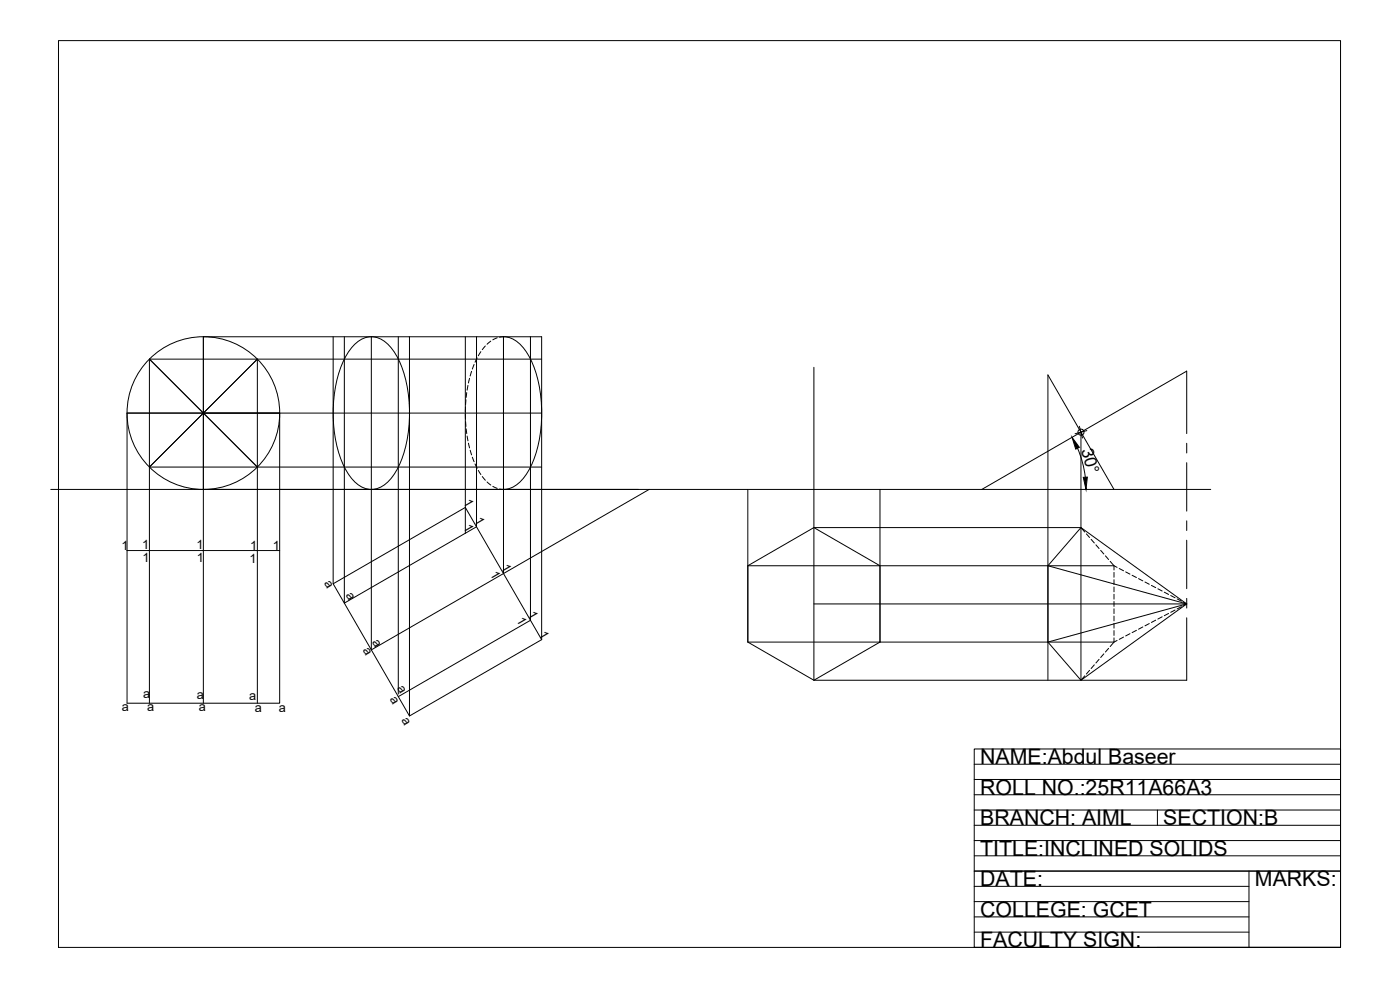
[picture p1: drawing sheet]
<svg xmlns="http://www.w3.org/2000/svg" width="420mm" height="297mm" viewBox="0 0 420 297" stroke-linecap="round" stroke-linejoin="round" font-family="sans-serif">
<!-- layer: 0 -->
<g fill="none" stroke="#000" stroke-width=".3">
<path d="M17.6 12.2h384.7v272.1h-384.7zM61 101v110M100 101v74.2M103.3 101v80l39.7-22.9v-57.1M106.3 103.5a6.7 6.7 0 0 1 10.3 0 27.3 27.3 0 0 1 6.1 16.1 37 37 0 0 1-4.3 22.6 8.1 8.1 0 0 1-8.1 4.5 11.6 11.6 0 0 1-7.3-7.3 40.7 40.7 0 0 1 .7-32.4zM111.4 101v94l39.7-22.9M119.5 101v107.2M122.9 101v113.8M139.7 101v59.1M139.8 120l-.1 1.4M140.1 117.8l-.2 1.4M140.4 115.6l-.2 1.5"/>
<path d="M140.9 113.5l-.3 1.4M141.5 111.4l-.4 1.4M142.3 109.4l-.5 1.3M143.2 107.4l-.6 1.3M144.3 105.5l-.8 1.2M145.7 103.8l-1 1.1M147.3 102.4l-1.1 .9M149.2 101.4l-1.3 .6M151.1 101l-1.2 .2M151.1 101v45.8v-45.8v22.9M151.1 101v71.1M151.1 101a9.6 9.6 0 0 1 7.7 6 40.2 40.2 0 0 1 0 33.9 9.6 9.6 0 0 1-7.7 5.9l-1.2-.1"/>
<path d="M159.2 101v85M162.6 101v90.9M356.1 111.4v18.7M83.9 123.9v41.3h-45.8M83.9 123.9h-45.8v87.1h45.8v-45.8M139.7 124.3v1.5M139.7 122.1v1.5M139.7 126.5l.1 1.4M139.9 128.7l.2 1.4M140.2 130.8l.2 1.5M140.6 133l.3 1.4M141.1 135.1l.4 1.4"/>
<path d="M141.8 137.2l.5 1.3M142.6 139.2l.6 1.3M323.4 134.5l1.5 4.2 .8 4.5M323.9 127.9l1 3.5M324.4 129.7v74.4h-80.1M326.2 129.2l-3.6 .9M356.1 133v2.9M356.1 138.8v14.6M15.2 146.8h348.2M44.8 140.1l32.4-32.3v103.2M77.2 140.1l-32.4-32.3v103.2M143.5 141.1l.8 1.3"/>
<path d="M144.7 143l1 1.1M146.2 144.6l1.1 .9M147.9 145.9l1.3 .6M194.8 146.8l-43.7 25.3M244.3 158.3h80.1M324.4 158.3l-9.9 11.4v23l9.9 11.4 1.2-1.3M324.4 158.3l31.7 22.9h-111.8M324.4 158.3l1.2 1.3M334.3 146.8l-19.8-34.3v91.6M356.1 156.3v2.9M100 175.2l22.9 39.6 39.7-22.9M100 175.2l39.7-22.9 22.9 39.6"/>
<path d="M224.4 169.7h109.9l1 .5M314.5 169.7l41.6 11.5-41.6 11.5M326 160.2l1 1.1M327.5 161.8l.9 1.1M328.9 163.5l.9 1.1M330.3 165.1l1 1.1M331.8 166.8l.9 1.1M333.2 168.4l1.1 1.3v1.3M334.3 171.7v1.5M334.3 173.9v1.5M334.3 176.1v1.5M334.3 178.3v1.5"/>
<path d="M335.9 170.6l1.3 .7M337.8 171.6l1.3 .7M339.8 172.6l1.3 .7M341.7 173.6l1.3 .7M343.6 174.6l1.3 .7M345.6 175.6l1.2 .7M347.5 176.7l1.3 .6M349.4 177.7l1.3 .7M351.4 178.7l1.2 .7M353.3 179.7l1.3 .7M356.1 162.1v14.5M356.1 179.5v2.9"/>
<path d="M159.2 186.1l-39.7 22.9M328.4 199.5l-.9 1.1M329.8 197.8l-.9 1.1M331.3 196.2l-1 1.1M332.7 194.5l-.9 1.1M334.3 191.4v1.3l-1.1 1.3M334.3 180.5v1.4M334.3 182.7v1.4M334.3 184.8v1.5M334.3 187v1.5M334.3 189.2v1.5M335.3 192.2l-1 .5h-109.9"/>
<path d="M337.2 191.1l-1.3 .7M339.1 190.1l-1.3 .7M341.1 189.1l-1.3 .7M343 188.1l-1.3 .7M344.9 187.1l-1.3 .7M346.8 186.1l-1.2 .7M348.8 185.1l-1.3 .6M350.7 184.1l-1.3 .6M352.6 183l-1.2 .7M354.6 182l-1.3 .7M355.2 180.7l.9 .5M356.1 181.2l-31.7 22.9h31.7v-18.7"/>
<path d="M356.1 181.2l-.9 .5M327 201.1l-1 1.1M292.4 238.5h109.9M292.4 233.9h109.9M292.4 229.3h109.9M292.4 256.8h109.9M292.4 252.2h109.9M292.4 247.6h109.9M292.4 243h109.9M347.4 243v4.6M292.4 279.7h82.4M292.4 275.1h82.4"/>
<path d="M292.4 270.5h82.4M292.4 265.9h82.4M292.4 261.4h109.9M374.8 261.4v22.9M292.4 284.3h109.9h-109.9v-59.6h109.9v59.6h-54.9"/>
<circle cx="61" cy="123.9" r="22.9"/>
<circle cx="324.4" cy="129.7" r=".92"/>
</g>
<!-- layer: Thin -->
<path d="M44.8 107.8h117.8M61 101h101.6M61 123.9h101.6M44.8 140.1h117.8M61 146.8h130.6" fill="none" stroke="#000" stroke-width=".3"/>
<!-- layer: hidets -->
<path d="M244.3 110.2v93.9M356.1 111.4l-61.4 35.4M224.4 146.8v45.9M264.1 146.8v45.9M224.4 169.7l19.9-11.4 19.8 11.4v23l-19.8 11.4-19.9-11.4z" fill="none" stroke="#000" stroke-width=".3"/>
<!-- layer: 0 -->
<path d="M321.7 131.2l2.2 3-1.1 .6zM325.1 143.2h1.2l-.4 3.6z" fill="#000" stroke="#000" stroke-width=".3"/>
<g font-size="6.4">
<text x="294.2" y="229.2">NAME:Abdul Baseer</text>
<text x="294.2" y="238.5">ROLL NO.:25R11A66A3</text>
<text x="294.2" y="247.6">BRANCH: AIML</text>
<text x="349.1" y="247.6">SECTION:B</text>
<text x="294.2" y="256.8">TITLE:INCLINED SOLIDS</text>
<text x="294.2" y="265.9">DATE:</text>
<text x="376.6" y="265.9">MARKS:</text>
<text x="294.2" y="275.1">COLLEGE: GCET</text>
<text x="294.2" y="284.3">FACULTY SIGN:</text>
</g>
<text font-size="5.1" x="324.5" y="134.9" transform="rotate(75 324.5 134.9)">30°</text>
<g font-size="3.8">
<text x="139" y="150.7" transform="rotate(60 139 150.7)">1</text>
<text x="139" y="158" transform="rotate(60 139 158)">1</text>
<text x="142.3" y="156" transform="rotate(60 142.3 156)">1</text>
<text x="36.5" y="165">1</text>
<text x="42.7" y="164.8">1</text>
<text x="58.9" y="164.8">1</text>
<text x="75" y="164.9">1</text>
<text x="81.9" y="165.1">1</text>
<text x="42.8" y="168.6">1</text>
<text x="59.1" y="168.8">1</text>
<text x="74.9" y="168.9">1</text>
<text x="147" y="172.2" transform="rotate(60 147 172.2)">1</text>
<text x="150.4" y="170.1" transform="rotate(60 150.4 170.1)">1</text>
<text x="97.2" y="175" transform="rotate(60 97.2 175)">a</text>
<text x="103.7" y="178.6" transform="rotate(60 103.7 178.6)">a</text>
<text x="154.9" y="185.9" transform="rotate(60 154.9 185.9)">1</text>
<text x="158.3" y="184.1" transform="rotate(60 158.3 184.1)">1</text>
<text x="161.6" y="190.1" transform="rotate(60 161.6 190.1)">1</text>
<text x="108.8" y="195" transform="rotate(60 108.8 195)">a</text>
<text x="111.6" y="192.6" transform="rotate(60 111.6 192.6)">a</text>
<text x="43" y="209.5">a</text>
<text x="59.1" y="209.7">a</text>
<text x="116.9" y="209.7" transform="rotate(60 116.9 209.7)">a</text>
<text x="119.1" y="206.4" transform="rotate(60 119.1 206.4)">a</text>
<text x="36.6" y="213.3">a</text>
<text x="44.1" y="213.3">a</text>
<text x="59.7" y="213.3">a</text>
<text x="74.8" y="210">a</text>
<text x="76.5" y="213.7">a</text>
<text x="83.7" y="213.7">a</text>
<text x="120.4" y="215.9" transform="rotate(60 120.4 215.9)">a</text>
</g>
</svg>
